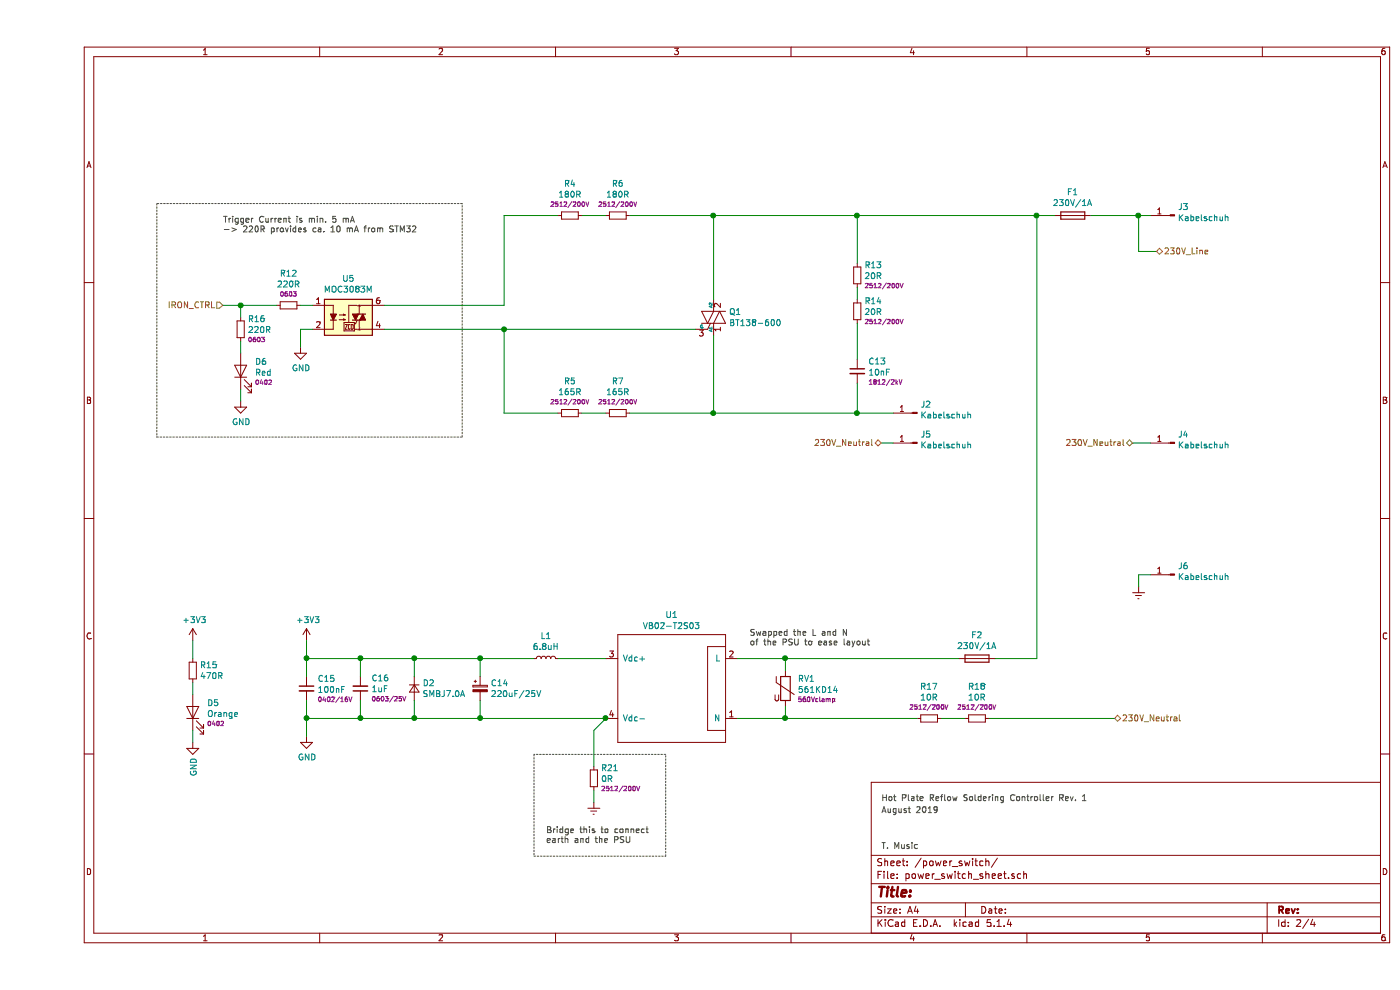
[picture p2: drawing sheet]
EESchema Schematic File Version 4
LIBS:hotplate_ctl-cache
EELAYER 30 0
EELAYER END
$Descr A4 11693 8268
encoding utf-8
Sheet 2 4
Title ""
Date ""
Rev ""
Comp ""
Comment1 ""
Comment2 ""
Comment3 ""
Comment4 ""
$EndDescr
$Comp
L Relay_SolidState:MOC3083M U5
U 1 1
P 2600 2650
F 0 "U5" H 2600 2975 50  0000 C CNN
F 1 "MOC3083M" H 2600 2884 50  0000 C CNN
F 2 "Package_DIP:DIP-6_W8.89mm_SMDSocket_LongPads" H 2400 2450 50  0001 L CIN
F 3 "http://www.fairchildsemi.com/ds/MO/MOC3081M.pdf" H 2565 2650 50  0001 L CNN
	1    2600 2650
	1    0    0    -1  
$EndComp
$Comp
L Device:R_Small R4
U 1 1
P 4450 1800
F 0 "R4" V 4182 1800 50  0000 C CNN
F 1 "180R" V 4273 1800 50  0000 C CNN
F 2 "Resistor_SMD:R_2512_6332Metric" H 4450 1800 50  0001 C CNN
F 3 "~" H 4450 1800 50  0001 C CNN
F 4 "2512/200V" V 4355 1800 38  0000 C CNN "Rating"
	1    4450 1800
	0    1    1    0   
$EndComp
$Comp
L Device:R_Small R5
U 1 1
P 4450 3450
F 0 "R5" V 4182 3450 50  0000 C CNN
F 1 "165R" V 4273 3450 50  0000 C CNN
F 2 "Resistor_SMD:R_2512_6332Metric" H 4450 3450 50  0001 C CNN
F 3 "~" H 4450 3450 50  0001 C CNN
F 4 "2512/200V" V 4355 3450 38  0000 C CNN "Rating"
	1    4450 3450
	0    1    1    0   
$EndComp
$Comp
L Device:R_Small R6
U 1 1
P 4850 1800
F 0 "R6" V 4582 1800 50  0000 C CNN
F 1 "180R" V 4673 1800 50  0000 C CNN
F 2 "Resistor_SMD:R_2512_6332Metric" H 4850 1800 50  0001 C CNN
F 3 "~" H 4850 1800 50  0001 C CNN
F 4 "2512/200V" V 4755 1800 38  0000 C CNN "Rating"
	1    4850 1800
	0    1    1    0   
$EndComp
Wire Wire Line
	4350 1800 3900 1800
Wire Wire Line
	3900 1800 3900 2550
Wire Wire Line
	3900 2550 2900 2550
Wire Wire Line
	2900 2750 3900 2750
Wire Wire Line
	3900 2750 3900 3450
$Comp
L Device:R_Small R12
U 1 1
P 2100 2550
F 0 "R12" V 1832 2550 50  0000 C CNN
F 1 "220R" V 1923 2550 50  0000 C CNN
F 2 "Resistor_SMD:R_0603_1608Metric" H 2100 2550 50  0001 C CNN
F 3 "~" H 2100 2550 50  0001 C CNN
F 4 "0603" V 2005 2550 38  0000 C CNN "Rating"
	1    2100 2550
	0    1    1    0   
$EndComp
Wire Wire Line
	2200 2550 2300 2550
Wire Wire Line
	2300 2750 2200 2750
Wire Wire Line
	2200 2750 2200 2900
$Comp
L power:GND #PWR0113
U 1 1
P 2200 2900
F 0 "#PWR0113" H 2200 2650 50  0001 C CNN
F 1 "GND" H 2205 2727 50  0000 C CNN
F 2 "" H 2200 2900 50  0001 C CNN
F 3 "" H 2200 2900 50  0001 C CNN
	1    2200 2900
	1    0    0    -1  
$EndComp
Text Notes 1550 1950 0    50   ~ 0
Trigger Current is min. 5 mA\n-> 220R provides ca. 10 mA from STM32
Wire Wire Line
	2000 2550 1700 2550
Text HLabel 1550 2550 0    50   Input ~ 0
IRON_CTRL
Wire Notes Line
	1000 1700 1000 3650
Wire Notes Line
	1000 3650 3550 3650
Wire Notes Line
	3550 3650 3550 1700
Wire Notes Line
	3550 1700 1000 1700
Wire Wire Line
	6850 3450 6850 3200
Wire Wire Line
	4950 1800 5650 1800
$Comp
L Device:R_Small R14
U 1 1
P 6850 2600
F 0 "R14" H 6791 2518 50  0000 R CNN
F 1 "20R" H 6791 2609 50  0000 R CNN
F 2 "Resistor_SMD:R_2512_6332Metric" H 6850 2600 50  0001 C CNN
F 3 "~" H 6850 2600 50  0001 C CNN
F 4 "2512/200V" H 6791 2691 38  0000 R CNN "Rating"
	1    6850 2600
	-1   0    0    1   
$EndComp
$Comp
L Device:C_Small C13
U 1 1
P 6850 3100
F 0 "C13" H 6942 3182 50  0000 L CNN
F 1 "10nF" H 6942 3091 50  0000 L CNN
F 2 "Capacitor_SMD:C_1812_4532Metric" H 6850 3100 50  0001 C CNN
F 3 "1812/2kV" H 6942 3009 38  0000 L CNN
	1    6850 3100
	1    0    0    -1  
$EndComp
$Comp
L Triac_Thyristor:BT138-600 Q1
U 1 1
P 5650 2650
F 0 "Q1" H 5778 2696 50  0000 L CNN
F 1 "BT138-600" H 5778 2605 50  0000 L CNN
F 2 "Package_TO_SOT_SMD:TO-263-2" H 5850 2575 50  0001 L CIN
F 3 "https://assets.nexperia.com/documents/data-sheet/BT138_SER_D_E.pdf" H 5650 2650 50  0001 L CNN
	1    5650 2650
	1    0    0    -1  
$EndComp
Wire Wire Line
	5650 2500 5650 1800
Connection ~ 5650 1800
Wire Wire Line
	5650 1800 6850 1800
Wire Wire Line
	3900 2750 5500 2750
Connection ~ 3900 2750
Wire Wire Line
	5650 2800 5650 3450
Wire Wire Line
	5650 3450 6850 3450
Wire Wire Line
	6850 1800 8350 1800
Connection ~ 6850 1800
Text HLabel 9000 6000 2    50   BiDi ~ 0
230V_Neutral
Wire Wire Line
	6850 3450 7150 3450
Connection ~ 6850 3450
$Comp
L Device:R_Small R13
U 1 1
P 6850 2300
F 0 "R13" H 6791 2218 50  0000 R CNN
F 1 "20R" H 6791 2309 50  0000 R CNN
F 2 "Resistor_SMD:R_2512_6332Metric" H 6850 2300 50  0001 C CNN
F 3 "~" H 6850 2300 50  0001 C CNN
F 4 "2512/200V" H 6791 2391 38  0000 R CNN "Rating"
	1    6850 2300
	-1   0    0    1   
$EndComp
$Comp
L Device:Varistor RV1
U 1 1
P 6250 5750
F 0 "RV1" H 6353 5832 50  0000 L CNN
F 1 "561KD14" H 6353 5741 50  0000 L CNN
F 2 "Varistor:RV_Disc_D15.5mm_W5mm_P7.5mm" V 6180 5750 50  0001 C CNN
F 3 "~" H 6250 5750 50  0001 C CNN
F 4 "560Vclamp" H 6353 5659 38  0000 L CNN "Rating"
	1    6250 5750
	1    0    0    -1  
$EndComp
$Comp
L Device:R_Small R17
U 1 1
P 7450 6000
F 0 "R17" V 7182 6000 50  0000 C CNN
F 1 "10R" V 7273 6000 50  0000 C CNN
F 2 "Resistor_SMD:R_2512_6332Metric" H 7450 6000 50  0001 C CNN
F 3 "~" H 7450 6000 50  0001 C CNN
F 4 "2512/200V" V 7355 6000 38  0000 C CNN "Rating"
	1    7450 6000
	0    1    1    0   
$EndComp
$Comp
L Device:R_Small R18
U 1 1
P 7850 6000
F 0 "R18" V 7582 6000 50  0000 C CNN
F 1 "10R" V 7673 6000 50  0000 C CNN
F 2 "Resistor_SMD:R_2512_6332Metric" H 7850 6000 50  0001 C CNN
F 3 "~" H 7850 6000 50  0001 C CNN
F 4 "2512/200V" V 7755 6000 38  0000 C CNN "Rating"
	1    7850 6000
	0    1    1    0   
$EndComp
Text HLabel 7050 3700 0    50   BiDi ~ 0
230V_Neutral
Wire Wire Line
	7150 3700 7050 3700
$Comp
L GTL-Power:VB02-T2S03 U1
U 1 1
P 5300 5750
F 0 "U1" H 5300 6365 50  0000 C CNN
F 1 "VB02-T2S03" H 5300 6274 50  0000 C CNN
F 2 "GTL-Power:VB02-T2Sxx" H 4950 6050 50  0001 C CNN
F 3 "" H 4950 6050 50  0001 C CNN
	1    5300 5750
	-1   0    0    -1  
$EndComp
Wire Wire Line
	5850 6000 6250 6000
Wire Wire Line
	8350 1800 8350 5500
Wire Wire Line
	5850 5500 6250 5500
Wire Wire Line
	6250 5500 6250 5600
Wire Wire Line
	6250 6000 6250 5900
Connection ~ 6250 6000
Wire Wire Line
	7700 5500 6250 5500
Connection ~ 6250 5500
Wire Wire Line
	8000 5500 8350 5500
$Comp
L power:Earth #PWR0114
U 1 1
P 4650 6700
F 0 "#PWR0114" H 4650 6450 50  0001 C CNN
F 1 "Earth" H 4650 6550 50  0001 C CNN
F 2 "" H 4650 6700 50  0001 C CNN
F 3 "~" H 4650 6700 50  0001 C CNN
	1    4650 6700
	1    0    0    -1  
$EndComp
$Comp
L power:GND #PWR0115
U 1 1
P 2250 6150
F 0 "#PWR0115" H 2250 5900 50  0001 C CNN
F 1 "GND" H 2255 5977 50  0000 C CNN
F 2 "" H 2250 6150 50  0001 C CNN
F 3 "" H 2250 6150 50  0001 C CNN
	1    2250 6150
	1    0    0    -1  
$EndComp
Wire Wire Line
	4750 6000 3700 6000
$Comp
L Device:R_Small R21
U 1 1
P 4650 6500
F 0 "R21" H 4591 6418 50  0000 R CNN
F 1 "0R" H 4591 6509 50  0000 R CNN
F 2 "Resistor_SMD:R_2512_6332Metric" H 4650 6500 50  0001 C CNN
F 3 "~" H 4650 6500 50  0001 C CNN
F 4 "2512/200V" H 4591 6591 38  0000 R CNN "Rating"
	1    4650 6500
	-1   0    0    1   
$EndComp
Wire Wire Line
	4650 6700 4650 6600
Wire Wire Line
	4750 6000 4650 6100
Wire Wire Line
	4650 6100 4650 6400
Connection ~ 4750 6000
Text Notes 4250 7050 0    50   ~ 0
Bridge this to connect\nearth and the PSU
Wire Notes Line
	4150 6300 4150 7150
Wire Notes Line
	4150 7150 5250 7150
Wire Notes Line
	5250 7150 5250 6300
Wire Notes Line
	5250 6300 4150 6300
Wire Wire Line
	7550 6000 7750 6000
Wire Wire Line
	6250 6000 7350 6000
Wire Wire Line
	7950 6000 9000 6000
Text Notes 5950 5400 0    50   ~ 0
Swapped the L and N\nof the PSU to ease layout
$Comp
L Connector:Conn_01x01_Male J3
U 1 1
P 9500 1800
F 0 "J3" H 9472 1732 50  0000 R CNN
F 1 "Kabelschuh" H 9472 1823 50  0000 R CNN
F 2 "kabelschuh:kabelschuh_horizontal_8x19mm" H 9500 1800 50  0001 C CNN
F 3 "~" H 9500 1800 50  0001 C CNN
	1    9500 1800
	-1   0    0    1   
$EndComp
Wire Wire Line
	6850 2400 6850 2500
Wire Wire Line
	6850 2700 6850 3000
Wire Wire Line
	6850 1800 6850 2200
$Comp
L Connector:Conn_01x01_Male J4
U 1 1
P 9500 3700
F 0 "J4" H 9472 3632 50  0000 R CNN
F 1 "Kabelschuh" H 9472 3723 50  0000 R CNN
F 2 "kabelschuh:kabelschuh_horizontal_8x19mm" H 9500 3700 50  0001 C CNN
F 3 "~" H 9500 3700 50  0001 C CNN
	1    9500 3700
	-1   0    0    1   
$EndComp
Text HLabel 9150 3700 0    50   BiDi ~ 0
230V_Neutral
Wire Wire Line
	9150 3700 9300 3700
$Comp
L Connector:Conn_01x01_Male J2
U 1 1
P 7350 3450
F 0 "J2" H 7322 3382 50  0000 R CNN
F 1 "Kabelschuh" H 7322 3473 50  0000 R CNN
F 2 "kabelschuh:kabelschuh_horizontal_8x19mm" H 7350 3450 50  0001 C CNN
F 3 "~" H 7350 3450 50  0001 C CNN
	1    7350 3450
	-1   0    0    1   
$EndComp
$Comp
L Connector:Conn_01x01_Male J5
U 1 1
P 7350 3700
F 0 "J5" H 7322 3632 50  0000 R CNN
F 1 "Kabelschuh" H 7322 3723 50  0000 R CNN
F 2 "kabelschuh:kabelschuh_horizontal_8x19mm" H 7350 3700 50  0001 C CNN
F 3 "~" H 7350 3700 50  0001 C CNN
	1    7350 3700
	-1   0    0    1   
$EndComp
Wire Wire Line
	3900 3450 4350 3450
$Comp
L Device:R_Small R7
U 1 1
P 4850 3450
F 0 "R7" V 4582 3450 50  0000 C CNN
F 1 "165R" V 4673 3450 50  0000 C CNN
F 2 "Resistor_SMD:R_2512_6332Metric" H 4850 3450 50  0001 C CNN
F 3 "~" H 4850 3450 50  0001 C CNN
F 4 "2512/200V" V 4755 3450 38  0000 C CNN "Rating"
	1    4850 3450
	0    1    1    0   
$EndComp
Wire Wire Line
	4550 3450 4750 3450
Wire Wire Line
	4950 3450 5650 3450
Connection ~ 5650 3450
$Comp
L Connector:Conn_01x01_Male J6
U 1 1
P 9500 4800
F 0 "J6" H 9472 4732 50  0000 R CNN
F 1 "Kabelschuh" H 9472 4823 50  0000 R CNN
F 2 "kabelschuh:kabelschuh_horizontal_8x19mm" H 9500 4800 50  0001 C CNN
F 3 "~" H 9500 4800 50  0001 C CNN
	1    9500 4800
	-1   0    0    1   
$EndComp
$Comp
L power:Earth #PWR0120
U 1 1
P 9200 4900
F 0 "#PWR0120" H 9200 4650 50  0001 C CNN
F 1 "Earth" H 9200 4750 50  0001 C CNN
F 2 "" H 9200 4900 50  0001 C CNN
F 3 "~" H 9200 4900 50  0001 C CNN
	1    9200 4900
	1    0    0    -1  
$EndComp
Wire Wire Line
	9300 4800 9200 4800
Wire Wire Line
	9200 4800 9200 4900
$Comp
L Device:Fuse F2
U 1 1
P 7850 5500
F 0 "F2" V 7653 5500 50  0000 C CNN
F 1 "230V/1A" V 7744 5500 50  0000 C CNN
F 2 "Fuseholder_single:XC-Elec-C3130" H 7850 5500 50  0001 C CNN
F 3 "~" H 7850 5500 50  0001 C CNN
	1    7850 5500
	0    1    1    0   
$EndComp
$Comp
L Device:Fuse F1
U 1 1
P 8650 1800
F 0 "F1" V 8453 1800 50  0000 C CNN
F 1 "230V/1A" V 8544 1800 50  0000 C CNN
F 2 "Fuseholder_single:XC-Elec-C3130" H 8650 1800 50  0001 C CNN
F 3 "~" H 8650 1800 50  0001 C CNN
	1    8650 1800
	0    1    1    0   
$EndComp
Wire Wire Line
	4550 1800 4750 1800
Wire Wire Line
	8500 1800 8350 1800
Connection ~ 8350 1800
$Comp
L Device:L_Small L1
U 1 1
P 4250 5500
F 0 "L1" V 4435 5500 50  0000 C CNN
F 1 "6.8uH" V 4344 5500 50  0000 C CNN
F 2 "Elec_SM4532:SM4532" H 4250 5500 50  0001 C CNN
F 3 "~" H 4250 5500 50  0001 C CNN
	1    4250 5500
	0    -1   -1   0   
$EndComp
$Comp
L Device:CP_Small C14
U 1 1
P 3700 5750
F 0 "C14" H 3788 5796 50  0000 L CNN
F 1 "220uF/25V" H 3788 5705 50  0000 L CNN
F 2 "Capacitor_SMD:CP_Elec_8x10.5" H 3700 5750 50  0001 C CNN
F 3 "~" H 3700 5750 50  0001 C CNN
	1    3700 5750
	1    0    0    -1  
$EndComp
Wire Wire Line
	4750 5500 4350 5500
Wire Wire Line
	4150 5500 3700 5500
Wire Wire Line
	3700 5500 3700 5650
Connection ~ 3700 5500
Wire Wire Line
	3700 5850 3700 6000
Connection ~ 3700 6000
Wire Wire Line
	3150 6000 3700 6000
Wire Wire Line
	3700 5500 3150 5500
Wire Wire Line
	3150 5850 3150 6000
Wire Wire Line
	3150 5500 3150 5650
$Comp
L Device:D_Small D2
U 1 1
P 3150 5750
F 0 "D2" V 3104 5818 50  0000 L CNN
F 1 "SMBJ7.0A" V 3195 5818 50  0000 L CNN
F 2 "Diode_SMD:D_SMB" H 3150 5750 50  0001 C CNN
F 3 "~" H 3150 5750 50  0001 C CNN
	1    3150 5750
	0    1    1    0   
$EndComp
Wire Wire Line
	2250 5650 2250 5500
Wire Wire Line
	2700 5650 2700 5500
$Comp
L Device:C_Small C?
U 1 1
P 2250 5750
AR Path="/5CAE1AEF/5D65E715" Ref="C?"  Part="1" 
AR Path="/5C88170F/5D65E715" Ref="C?"  Part="1" 
AR Path="/5D4094C9/5D65E715" Ref="C?"  Part="1" 
AR Path="/5C8EDDC9/5D65E715" Ref="C?"  Part="1" 
AR Path="/5D641A38/5D65E715" Ref="C?"  Part="1" 
AR Path="/5D622339/5D65E715" Ref="C15"  Part="1" 
F 0 "C15" H 2342 5832 50  0000 L CNN
F 1 "100nF" H 2342 5741 50  0000 L CNN
F 2 "Capacitor_SMD:C_0402_1005Metric" H 2250 5750 50  0001 C CNN
F 3 "~" H 2250 5750 50  0001 C CNN
F 4 "0402/16V" H 2342 5659 38  0000 L CNN "Rating"
	1    2250 5750
	1    0    0    -1  
$EndComp
$Comp
L Device:C_Small C?
U 1 1
P 2700 5750
AR Path="/5CAE1AEF/5D65E71D" Ref="C?"  Part="1" 
AR Path="/5C88170F/5D65E71D" Ref="C?"  Part="1" 
AR Path="/5D4094C9/5D65E71D" Ref="C?"  Part="1" 
AR Path="/5C8EDDC9/5D65E71D" Ref="C?"  Part="1" 
AR Path="/5D641A38/5D65E71D" Ref="C?"  Part="1" 
AR Path="/5D622339/5D65E71D" Ref="C16"  Part="1" 
F 0 "C16" H 2608 5668 50  0000 R CNN
F 1 "1uF" H 2608 5759 50  0000 R CNN
F 2 "Capacitor_SMD:C_0603_1608Metric" H 2700 5750 50  0001 C CNN
F 3 "~" H 2700 5750 50  0001 C CNN
F 4 "C23630" H 2792 5659 50  0001 L CNN "LCSC"
F 5 "0603/25V" H 2608 5841 38  0000 R CNN "Rating"
	1    2700 5750
	-1   0    0    1   
$EndComp
Wire Wire Line
	3150 5500 2700 5500
Connection ~ 3150 5500
Wire Wire Line
	2700 5500 2250 5500
Connection ~ 2700 5500
Wire Wire Line
	3150 6000 2700 6000
Wire Wire Line
	2700 6000 2700 5850
Connection ~ 3150 6000
Wire Wire Line
	2700 6000 2250 6000
Wire Wire Line
	2250 6000 2250 5850
Connection ~ 2700 6000
$Comp
L power:+3V3 #PWR0121
U 1 1
P 2250 5350
F 0 "#PWR0121" H 2250 5200 50  0001 C CNN
F 1 "+3V3" H 2265 5523 50  0000 C CNN
F 2 "" H 2250 5350 50  0001 C CNN
F 3 "" H 2250 5350 50  0001 C CNN
	1    2250 5350
	1    0    0    -1  
$EndComp
Wire Wire Line
	2250 5350 2250 5500
Connection ~ 2250 5500
Wire Wire Line
	2250 6150 2250 6000
Connection ~ 2250 6000
Wire Wire Line
	8800 1800 9200 1800
Text HLabel 9350 2100 2    50   BiDi ~ 0
230V_Line
Wire Wire Line
	9350 2100 9200 2100
Wire Wire Line
	9200 2100 9200 1800
Connection ~ 9200 1800
Wire Wire Line
	9200 1800 9300 1800
Wire Wire Line
	1300 5350 1300 5500
$Comp
L Device:R_Small R?
U 1 1
P 1300 5600
AR Path="/5D2762B6/5DB0370B" Ref="R?"  Part="1" 
AR Path="/5D32764A/5DB0370B" Ref="R?"  Part="1" 
AR Path="/5DB0370B" Ref="R?"  Part="1" 
AR Path="/5D62255D/5DB0370B" Ref="R?"  Part="1" 
AR Path="/5D622339/5DB0370B" Ref="R15"  Part="1" 
F 0 "R15" H 1359 5646 50  0000 L CNN
F 1 "470R" H 1359 5555 50  0000 L CNN
F 2 "Resistor_SMD:R_0402_1005Metric" V 1230 5600 50  0001 C CNN
F 3 "~" H 1300 5600 50  0001 C CNN
	1    1300 5600
	1    0    0    -1  
$EndComp
$Comp
L Device:LED D?
U 1 1
P 1300 5950
AR Path="/5D3159EF/5DB03712" Ref="D?"  Part="1" 
AR Path="/5D32764A/5DB03712" Ref="D?"  Part="1" 
AR Path="/5DB03712" Ref="D?"  Part="1" 
AR Path="/5D62255D/5DB03712" Ref="D?"  Part="1" 
AR Path="/5D622339/5DB03712" Ref="D5"  Part="1" 
F 0 "D5" V 1375 5832 50  0000 R CNN
F 1 "Orange" V 1284 5832 50  0000 R CNN
F 2 "LED_SMD:LED_0402_1005Metric" V 1300 5950 50  0001 C CNN
F 3 "~" V 1300 5950 50  0001 C CNN
F 4 "0402" V 1202 5832 38  0000 R CNN "Rating"
	1    1300 5950
	0    -1   -1   0   
$EndComp
Wire Wire Line
	1300 5700 1300 5800
$Comp
L power:GND #PWR?
U 1 1
P 1300 6200
AR Path="/5D62255D/5DB03719" Ref="#PWR?"  Part="1" 
AR Path="/5D622339/5DB03719" Ref="#PWR0159"  Part="1" 
F 0 "#PWR0159" H 1300 5950 50  0001 C CNN
F 1 "GND" V 1305 6072 50  0000 R CNN
F 2 "" H 1300 6200 50  0001 C CNN
F 3 "" H 1300 6200 50  0001 C CNN
	1    1300 6200
	1    0    0    -1  
$EndComp
Wire Wire Line
	1300 6200 1300 6100
$Comp
L power:+3V3 #PWR0160
U 1 1
P 1300 5350
F 0 "#PWR0160" H 1300 5200 50  0001 C CNN
F 1 "+3V3" H 1315 5523 50  0000 C CNN
F 2 "" H 1300 5350 50  0001 C CNN
F 3 "" H 1300 5350 50  0001 C CNN
	1    1300 5350
	1    0    0    -1  
$EndComp
$Comp
L Device:LED D?
U 1 1
P 1700 3100
AR Path="/5D3159EF/5DB146AF" Ref="D?"  Part="1" 
AR Path="/5D32764A/5DB146AF" Ref="D?"  Part="1" 
AR Path="/5DB146AF" Ref="D?"  Part="1" 
AR Path="/5D62255D/5DB146AF" Ref="D?"  Part="1" 
AR Path="/5D622339/5DB146AF" Ref="D6"  Part="1" 
F 0 "D6" V 1775 2982 50  0000 R CNN
F 1 "Red" V 1684 2982 50  0000 R CNN
F 2 "LED_SMD:LED_0402_1005Metric" V 1700 3100 50  0001 C CNN
F 3 "~" V 1700 3100 50  0001 C CNN
F 4 "0402" V 1602 2982 38  0000 R CNN "Rating"
	1    1700 3100
	0    -1   -1   0   
$EndComp
$Comp
L power:GND #PWR?
U 1 1
P 1700 3350
AR Path="/5D62255D/5DB146BA" Ref="#PWR?"  Part="1" 
AR Path="/5D622339/5DB146BA" Ref="#PWR0161"  Part="1" 
F 0 "#PWR0161" H 1700 3100 50  0001 C CNN
F 1 "GND" H 1705 3177 50  0000 C CNN
F 2 "" H 1700 3350 50  0001 C CNN
F 3 "" H 1700 3350 50  0001 C CNN
	1    1700 3350
	1    0    0    -1  
$EndComp
Wire Wire Line
	1700 3350 1700 3250
$Comp
L Device:R_Small R16
U 1 1
P 1700 2750
F 0 "R16" H 1641 2668 50  0000 R CNN
F 1 "220R" H 1641 2759 50  0000 R CNN
F 2 "Resistor_SMD:R_0603_1608Metric" H 1700 2750 50  0001 C CNN
F 3 "~" H 1700 2750 50  0001 C CNN
F 4 "0603" H 1641 2841 38  0000 R CNN "Rating"
	1    1700 2750
	-1   0    0    1   
$EndComp
Wire Wire Line
	1700 2650 1700 2550
Connection ~ 1700 2550
Wire Wire Line
	1700 2550 1550 2550
Wire Wire Line
	1700 2950 1700 2850
Text Notes 7050 6700 0    50   ~ 0
Hot Plate Reflow Soldering Controller Rev. 1
Text Notes 7050 6800 0    50   ~ 0
August 2019
Text Notes 7050 7100 0    50   ~ 0
T. Music
$EndSCHEMATC
